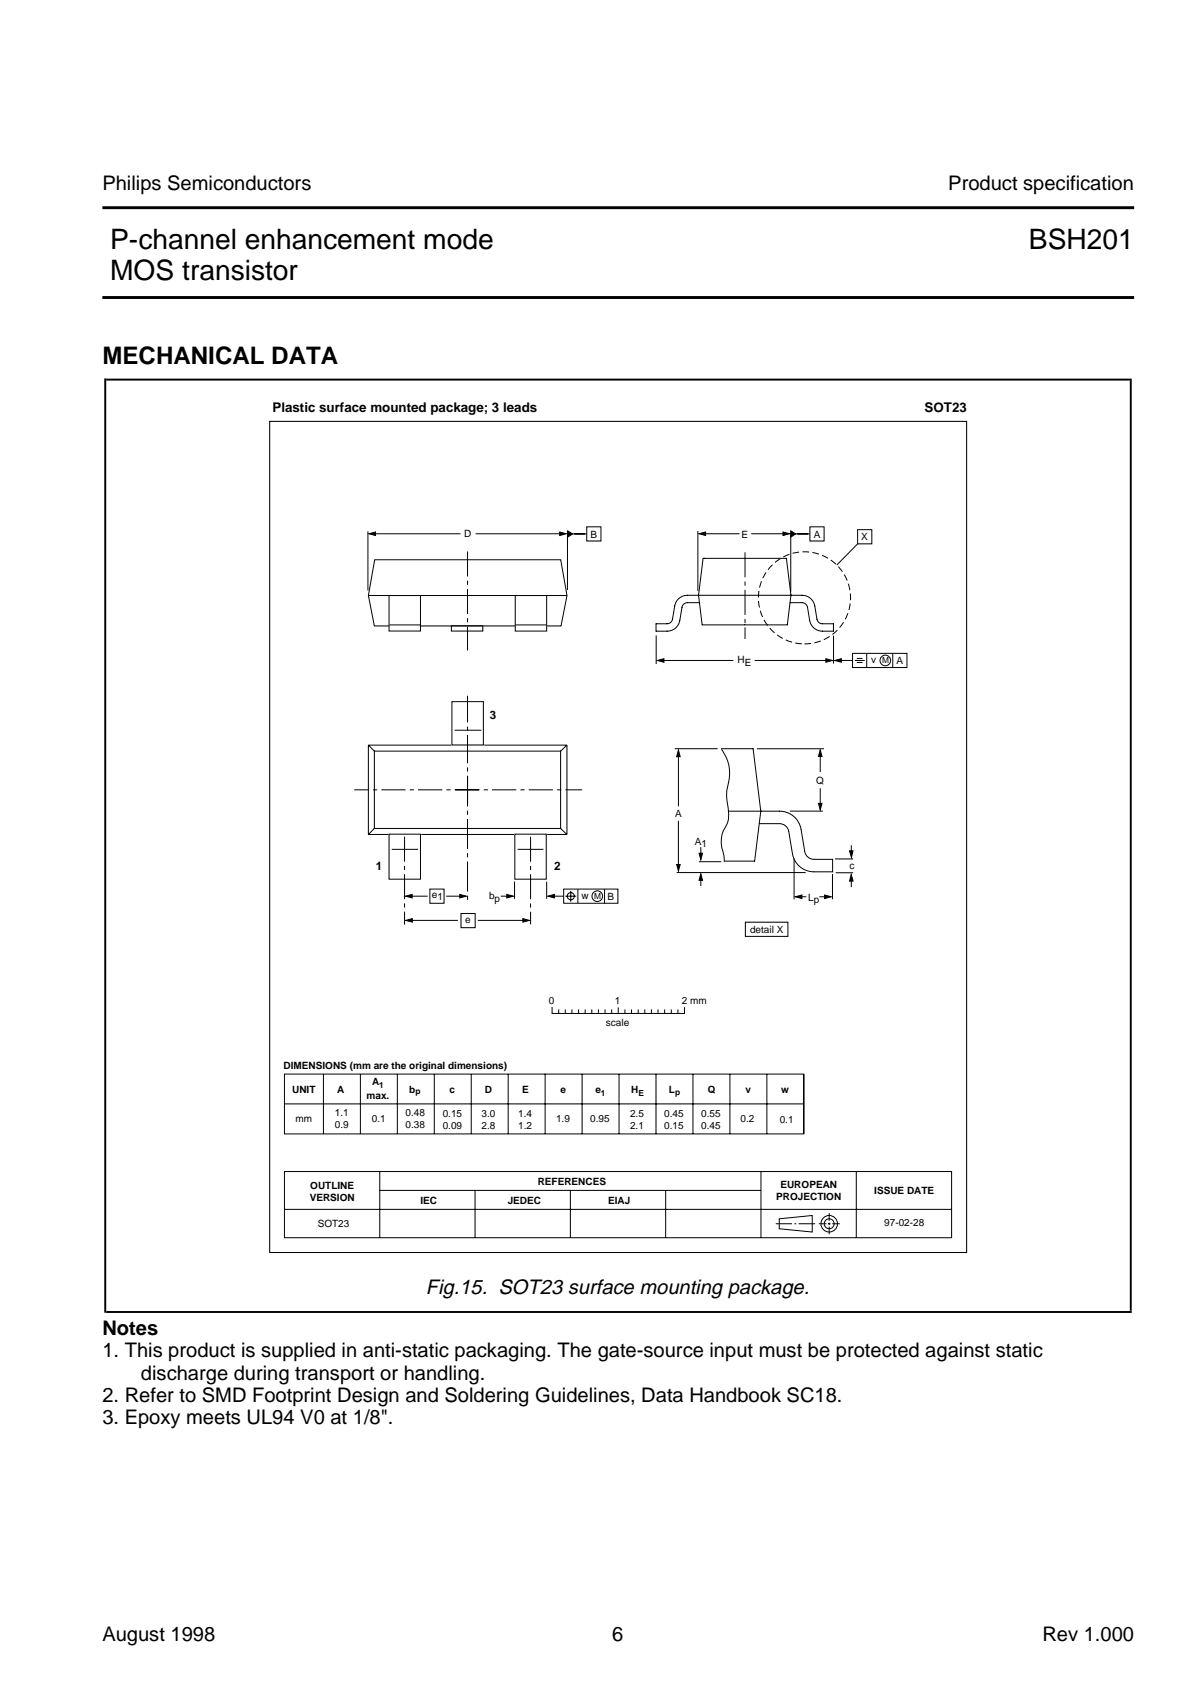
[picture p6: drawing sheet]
<svg xmlns="http://www.w3.org/2000/svg" width="210mm" height="297mm" viewBox="0 0 210 297" stroke-linecap="round" stroke-linejoin="round" font-family="sans-serif">
<g fill="none" stroke="#000" stroke-width=".18">
<path d="M47.3 73.9h122.2v145.7h-122.2zM64.5 93.2v10.3M65.4 93.6h15.3M65.7 98.2h32.6l1.1 6.2-1 5.4h-32.8l-1-5.4zM83.4 93.6h15.3M99.5 93.2v10.2M99.9 93.6h3M102.9 92.4h2.5v2.5h-2.5zM122.4 93.1v10.5M123.1 93.6h6.6M131.7 93.6h6.2M138.7 93.5v10.2"/>
<path d="M139.1 93.6h2.9M142 92.4h2.5v2.5h-2.5zM150.4 92.9h2.5v2.5h-2.5zM150.4 95.4l-3.7 3.7M64.6 104.4h34.8M79.2 109.7h5.5v1h-5.5zM115.1 111.4v5M115.9 115.8h12.7M132.3 115.8h12.9M146.2 111.5v4.9M147 115.8h2.5M149.5 114.6h9.5v2.5h-9.5z"/>
<path d="M149.9 115.8h1.7M150.3 115.5h.9M150.3 116.2h.9M152 114.6v2.5M156.6 114.6v2.5M64.6 130.7l1 1M64.6 130.7v15.6M64.6 130.7h14.5M65.6 131.7h32.7v13.6h-32.7zM79.3 123h5.5v7.6h-5.5zM79.7 128h4.7M84.9 130.7h14.5"/>
<path d="M99.4 130.7l-1.1 1M99.4 130.7v15.6M119 132.3v9.1M126.5 131.4a7 7 0 0 1 1.1 6.6 6.7 6.7 0 0 0 0 3 5.7 5.7 0 0 1-.2 3.8 5.3 5.3 0 0 0-.5 5l.1 1.3M132.7 131.3h11.8M143.8 132v3.4M143.8 138.2v3.2M64.6 146.3h3.5M65.6 145.3l-1 1M68.2 146.3h5.5v7.9h-5.5zM68.7 148.9h4.6M71.8 157.1h3.2"/>
<path d="M73.9 146.3h16.2M75.4 155.9h2.5v2.5h-2.5zM78.2 157.1h3M87.8 157.1h1.6M90.2 154.6v3M90.3 146.3h5.5v7.9h-5.5zM90.8 148.9h4.5M95.9 154.6v3M95.9 146.3h3.5M96.7 157.1h2.1M98.3 145.3l1.1 1M98.8 155.9h9.6v2.5h-9.6z"/>
<path d="M99.1 157.1h2M100.1 156.2v1.9M101.3 155.9v2.5M106 155.9v2.5M118.7 153h22.6M119 143.9v8.1M122.9 148.5v1.9M122.9 153.9v1.5M138.5 142.2h5.8M139.2 150.5v7.2M140.1 157.2h1.3M143.7 157.2h1.3"/>
<path d="M146 153.3v4.4M146.4 150.6h3.2M146.5 153h3.1M149.3 154v1.6M149.3 148.2v1.8M71.8 161.4h8.5M80.8 160.2h2.5v2.5h-2.5zM83.8 161.4h8.4M96.8 176.7v1h23.2v-1M98 177.1v.6M99.1 177.1v.6M100.3 177.1v.6"/>
<path d="M101.5 177.1v.6M102.6 177.1v.6M103.8 177.1v.6M104.9 177.1v.6M106.1 177.1v.6M107.3 177.1v.6M108.4 176.7v1M109.6 177.1v.6M110.7 177.1v.6M111.9 177.1v.6M113.1 177.1v.6M114.2 177.1v.6"/>
<path d="M115.4 177.1v.6M116.6 177.1v.6M117.7 177.1v.6M118.9 177.1v.6M130.7 161.7h7.5v2.5h-7.5zM49.9 188.3h91v10.5h-91zM49.9 193.6h91M56.7 188.3v10.5M63.2 188.3v10.5M69.7 188.3v10.5M76.2 188.3v10.5M82.6 188.3v10.5"/>
<path d="M89.1 188.3v10.5M95.6 188.3v10.5M102.1 188.3v10.5M108.6 188.3v10.5M115 188.3v10.5M121.5 188.3v10.5M128 188.3v10.5M134.5 188.3v10.5M141 188.3v10.5M49.9 205.4h117v11.6h-117zM49.9 212.1h117M66.6 205.4v11.6"/>
<path d="M66.6 208.7h66.8M83.3 208.7v8.3M100 208.7v8.3M116.7 208.7v8.3M133.4 205.4v11.6M136 214.6h2.9M136.6 213.7l5.8-.6v2.9l-5.8-.5zM139.3 214.6h.3M140.1 214.6h2.8M143.6 214.6h1.3M145.2 214.6h.4M145.4 212.7v1.4"/>
<path d="M145.4 214.4v.4M145.4 215.1v1.3M145.9 214.6h1.4M150.2 205.4v11.6"/>
<circle cx="155.2" cy="115.8" r=".93"/>
<circle cx="100.1" cy="157.1" r=".62"/>
<circle cx="104.7" cy="157.1" r=".93"/>
<circle cx="145.4" cy="214.6" r=".87"/>
<circle cx="145.4" cy="214.6" r="1.45"/>
</g>
<g fill="#000" stroke="#000" stroke-width=".18">
<path d="M64.7 93.6l1.2-.3v.6zM98.1 93.3l1.2 .3-1.2 .3zM99.5 93.1l.9 .5-.9 .6zM122.6 93.6l1.1-.3v.6zM137.3 93.3l1.2 .3-1.2 .3zM138.7 93.1l.8 .5-.8 .6zM115.3 115.8l1.1-.3v.6zM144.8 115.5l1.2 .3-1.2 .3zM146.4 115.8l1.1-.3v.6zM119 131.5l.3 1.2h-.6zM143.8 131.5l.3 1.1h-.6zM71.1 157.1l1.2-.3v.7z"/>
<path d="M80.6 156.8l1.2 .3-1.2 .4zM88.9 156.8l1.1 .3-1.1 .4zM96.1 157.1l1.1-.3v.7zM118.7 151.6h.6l-.3 1.1zM122.9 153.2l.3 1.2h-.6zM122.6 149.6h.6l-.3 1.2zM139.5 157.2l1.1-.3v.7zM143.5 140.9h.6l-.3 1.1zM144.6 156.9l1.2 .3-1.2 .4zM149.3 153.3l.3 1.2h-.6zM149 149.2h.6l-.3 1.1zM71.1 161.4l1.2-.3v.6z"/>
<path d="M91.7 161.1l1.1 .3-1.1 .3z"/>
</g>
<path d="M79.9 138.5h22.2M84 138.5h-21.9" fill="none" stroke="#000" stroke-width=".18" stroke-dasharray="4.2 .7 .7 .7" stroke-linecap="butt"/>
<path d="M82 141v-19" fill="none" stroke="#000" stroke-width=".18" stroke-dasharray="5 .7 .7 .7" stroke-linecap="butt"/>
<path d="M82 136.1v21.8" fill="none" stroke="#000" stroke-width=".18" stroke-dasharray="5.3 .7 .7 .7" stroke-linecap="butt"/>
<circle cx="141.1" cy="104.8" r="8.1" fill="none" stroke="#000" stroke-width=".18" stroke-dasharray="1.2 .6" stroke-linecap="butt"/>
<path d="M82 96.7v17.4M130.6 96.8v15.2M70.9 146.7v15.4M93 146.7v15.4" fill="none" stroke="#000" stroke-width=".18" stroke-dasharray="4.4 .7 .7 .7" stroke-linecap="butt"/>
<path d="M68.2 104.4h5.5v6.2h-5.5z" fill="#fff" stroke="#000" stroke-width=".18"/>
<path d="M68.3 109.6h5.4" fill="none" stroke="#000" stroke-width=".18"/>
<path d="M90.4 104.4h5.5v6.3h-5.5z" fill="#fff" stroke="#000" stroke-width=".18"/>
<path d="M123.3 97.9h14.6l.8 6.5-.6 5.2h-15l-.6-5.2zM90.4 109.6h5.4M122.7 105.7h-2.2a.96 .96 0 0 0-.9 .8l-.4 2.3a2.25 2.25 0 0 1-2.2 1.9h-2v-1.3h2a.96 .96 0 0 0 .9-.8l.4-2.3a2.25 2.25 0 0 1 2.2-1.9h20.1a2.25 2.25 0 0 1 2.3 1.9l.4 2.3a.96 .96 0 0 0 .9 .8h2v1.3a4 4 0 0 1-3.4-.6l-.7-.8-.5-2.8a.96 .96 0 0 0-1-.8h-2.1M118.4 131.3h7.4M126.5 131.3h5.6l1.3 10.9-1.1 8.8h-5.3M122.6 151.1h3.9M127.7 142.2h9a3.8 3.8 0 0 1 3.8 3.2l.6 3.9a1.63 1.63 0 0 0 1.6 1.4h3.3v2.2h-3.3a3.8 3.8 0 0 1-3.7-3.2l-.7-3.9a1.63 1.63 0 0 0-1.6-1.4h-3.6" fill="none" stroke="#000" stroke-width=".18"/>
<path d="M18.6 66.6h179.9M18.6 230.1h179.9" fill="none" stroke="#000" stroke-width=".34"/>
<path d="M198.1 148.3h.4" fill="none" stroke="#000" stroke-width="163.2" stroke-linecap="butt"/>
<path d="M18.3 148.3h.3" fill="none" stroke="#000" stroke-width="163.8" stroke-linecap="butt"/>
<path d="M17.9 36.4h181M17.9 52.2h181" fill="none" stroke="#000" stroke-width=".51"/>
<g font-size="4.9">
<text x="19.3" y="43.6">P-channel enhancement mode</text>
<text x="180.4" y="43.6">BSH201</text>
<text x="19.3" y="49">MOS transistor</text>
</g>
<text font-size="4.2" x="17.9" y="63.9">MECHANICAL DATA</text>
<text font-size="3.6" x="74.7" y="226.8">Fig.15. SOT23 surface mounting package.</text>
<g font-size="3.5">
<text x="17.9" y="33.3">Philips Semiconductors</text>
<text x="166.3" y="33.3">Product specification</text>
<text x="17.9" y="234.1">Notes</text>
<text x="17.9" y="238">1. This product is supplied in anti-static packaging. The gate-source input must be protected against static</text>
<text x="17.9" y="245.8">2. Refer to SMD Footprint Design and Soldering Guidelines, Data Handbook SC18.</text>
<text x="24.7" y="241.9">discharge during transport or handling.</text>
<text x="17.9" y="249.6">3. Epoxy meets UL94 V0 at 1/8&quot;.</text>
<text x="17.9" y="287.7">August 1998</text>
<text x="107.4" y="287.7">6</text>
<text x="182.8" y="287.7">Rev 1.000</text>
</g>
<g font-size="2.3">
<text x="47.8" y="72.2">Plastic surface mounted package; 3 leads</text>
<text x="162.1" y="72.2">SOT23</text>
</g>
<g font-size="2">
<text x="85.9" y="126.1">3</text>
<text x="65.9" y="152.5">1</text>
<text x="97.2" y="152.5">2</text>
</g>
<g font-size="1.8">
<text x="81.4" y="94.2">D</text>
<text x="103.6" y="94.3">B</text>
<text x="130" y="94.3">E</text>
<text x="142.7" y="94.3">A</text>
<text x="151" y="94.8">X</text>
<text x="129.3" y="116.3">H</text>
<text x="130.6" y="116.8">E</text>
<text x="152.8" y="116.3">v</text>
<text x="157.2" y="116.5">A</text>
<text x="143.1" y="137.4">Q</text>
<text x="118.4" y="143.2">A</text>
<text x="121.9" y="148.1">A</text>
<text x="123" y="148.5">1</text>
<text x="149" y="152.3">c</text>
<text x="75.7" y="157.5">e</text>
<text x="76.7" y="157.9">1</text>
<text x="81.6" y="161.9">e</text>
<text x="85.8" y="157.6">b</text>
<text x="86.7" y="158.1">p</text>
<text x="102" y="157.7">w</text>
<text x="106.5" y="157.8">B</text>
<text x="141.7" y="157.9">L</text>
<text x="142.7" y="158.4">p</text>
<text x="131.5" y="163.6">detail X</text>
<text x="96.2" y="176">0</text>
<text x="106.3" y="179.8">scale</text>
<text x="107.8" y="176">1</text>
<text x="119.6" y="176">2 mm</text>
<text x="49.7" y="187.5">DIMENSIONS (mm are the original dimensions)</text>
<text x="51.2" y="191.6">UNIT</text>
<text x="59.2" y="191.7">A</text>
<text x="65.2" y="190.3">A</text>
<text x="71.8" y="191.6">b</text>
<text x="78.8" y="191.6">c</text>
<text x="85" y="191.6">D</text>
<text x="91.6" y="191.6">E</text>
<text x="98.3" y="191.6">e</text>
<text x="104.4" y="191.6">e</text>
<text x="110.7" y="191.6">H</text>
<text x="117.3" y="191.6">L</text>
<text x="124.1" y="191.6">Q</text>
<text x="130.7" y="191.6">v</text>
<text x="137" y="191.6">w</text>
<text x="51.8" y="196.7">mm</text>
<text x="58.7" y="195.7">1.1</text>
<text x="58.7" y="197.7">0.9</text>
<text x="64.3" y="192.7">max.</text>
<text x="65.2" y="196.7">0.1</text>
<text x="71.1" y="195.8">0.48</text>
<text x="71.1" y="197.8">0.38</text>
<text x="77.6" y="195.8">0.15</text>
<text x="77.6" y="197.9">0.09</text>
<text x="84.5" y="195.8">3.0</text>
<text x="84.5" y="197.9">2.8</text>
<text x="90.9" y="195.8">1.4</text>
<text x="90.9" y="197.9">1.2</text>
<text x="97.5" y="196.8">1.9</text>
<text x="103.5" y="196.8">0.95</text>
<text x="110.5" y="195.8">2.5</text>
<text x="110.5" y="197.9">2.1</text>
<text x="116.5" y="195.8">0.45</text>
<text x="116.5" y="197.9">0.15</text>
<text x="123" y="195.8">0.55</text>
<text x="123" y="197.9">0.45</text>
<text x="129.8" y="196.8">0.2</text>
<text x="136.7" y="196.9">0.1</text>
<text x="54.4" y="208.5">OUTLINE</text>
<text x="94.3" y="207.8">REFERENCES</text>
<text x="136.9" y="208.3">EUROPEAN</text>
<text x="153.3" y="209.4">ISSUE DATE</text>
<text x="54.3" y="210.5">VERSION</text>
<text x="55.7" y="215.2">SOT23</text>
<text x="73.7" y="211.1">IEC</text>
<text x="89" y="211.1">JEDEC</text>
<text x="106.6" y="211.1">EIAJ</text>
<text x="136.1" y="210.3">PROJECTION</text>
<text x="155.1" y="215">97-02-28</text>
</g>
<g font-size="1.5">
<text x="154.7" y="116.3">M</text>
<text x="104.2" y="157.7">M</text>
<text x="66.5" y="190.7">1</text>
<text x="72.8" y="191.9">p</text>
<text x="105.4" y="192.2">1</text>
<text x="111.9" y="192.2">E</text>
<text x="118.4" y="192.1">p</text>
</g>
</svg>
